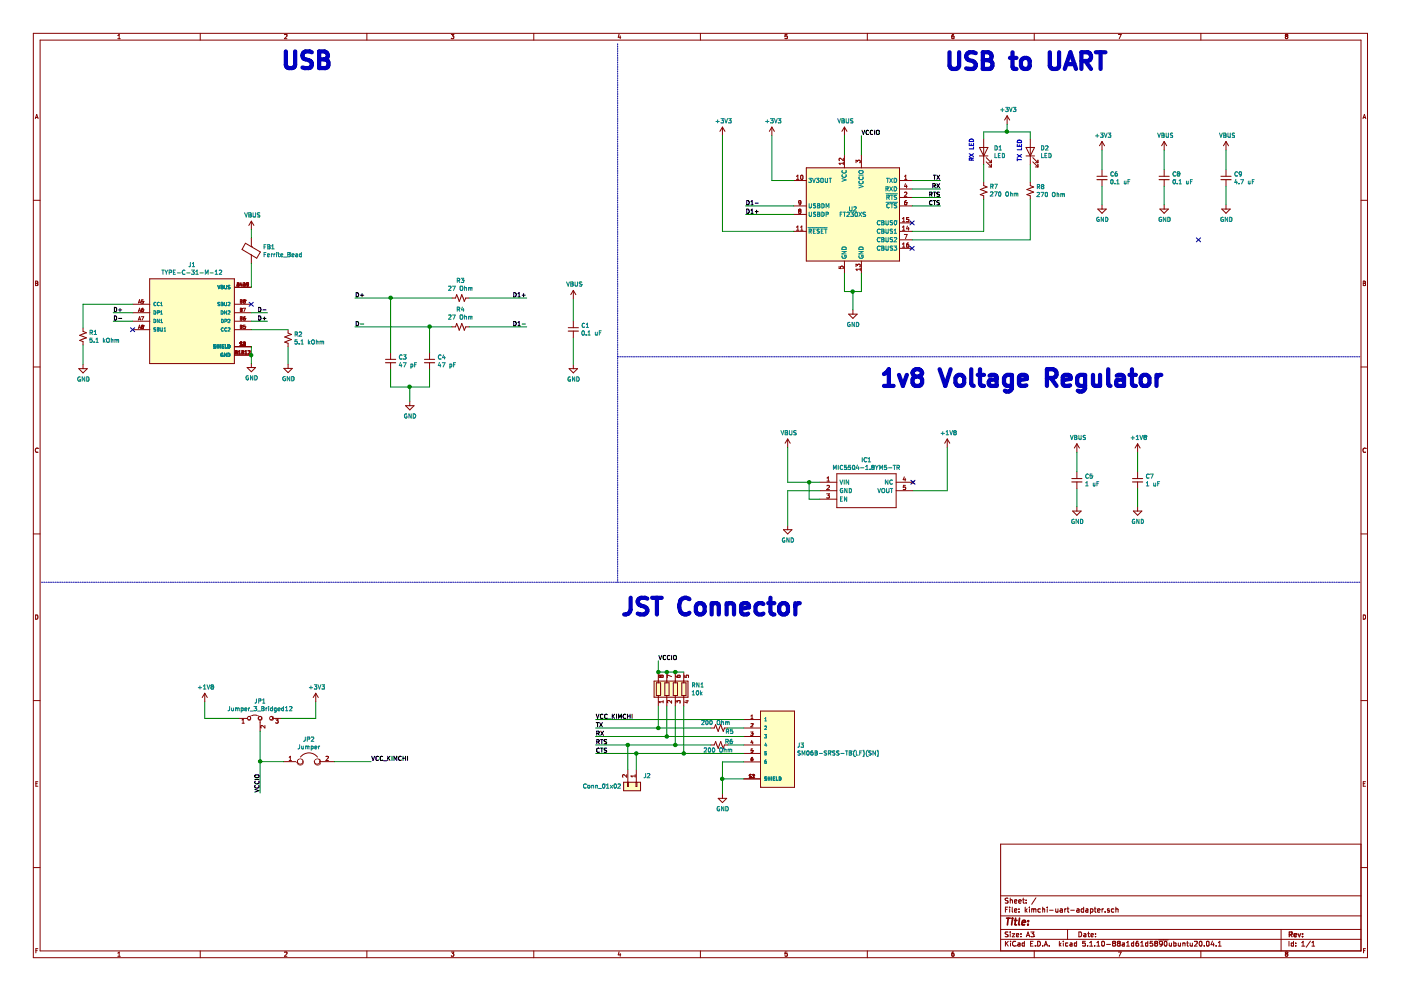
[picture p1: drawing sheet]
EESchema Schematic File Version 4
EELAYER 30 0
EELAYER END
$Descr A3 16535 11693
encoding utf-8
Sheet 1 1
Title ""
Date ""
Rev ""
Comp ""
Comment1 ""
Comment2 ""
Comment3 ""
Comment4 ""
$EndDescr
$Comp
L Interface_USB:FT230XS U2
U 1 1
P 10065 2530
F 0 "U2" H 10065 2595 50  0000 C CNN
F 1 "FT230XS" H 10065 2530 50  0000 C CNN
F 2 "Package_SO:SSOP-16_3.9x4.9mm_P0.635mm" H 11065 1930 50  0001 C CNN
F 3 "https://www.ftdichip.com/Support/Documents/DataSheets/ICs/DS_FT230X.pdf" H 10065 2530 50  0001 C CNN
	1    10065 2530
	1    0    0    -1  
$EndComp
$Comp
L SM06B-SRSS-TB_LF__SN_:SM06B-SRSS-TB(LF)(SN) J3
U 1 1
P 9175 8890
F 0 "J3" H 9405 8986 50  0000 L CNN
F 1 "SM06B-SRSS-TB(LF)(SN)" H 9405 8895 50  0000 L CNN
F 2 "SM06B-SRSS-TB(LF)(SN):JST_SM06B-SRSS-TB(LF)(SN)" H 9175 8890 50  0001 L BNN
F 3 "" H 9175 8890 50  0001 L BNN
F 4 "Manufacturer Recommendation" H 9175 8890 50  0001 L BNN "STANDARD"
F 5 "JST" H 9175 8890 50  0001 L BNN "MANUFACTURER"
	1    9175 8890
	1    0    0    -1  
$EndComp
$Comp
L TYPE-C-31-M-12:TYPE-C-31-M-12 J1
U 1 1
P 2265 3790
F 0 "J1" H 2265 4457 50  0000 C CNN
F 1 "TYPE-C-31-M-12" H 2265 4366 50  0000 C CNN
F 2 "USB-TYPE-C:HRO_TYPE-C-31-M-12" H 2265 3790 50  0001 L BNN
F 3 "" H 2265 3790 50  0001 L BNN
F 4 "3.31mm" H 2265 3790 50  0001 L BNN "MAXIMUM_PACKAGE_HEIGHT"
F 5 "A" H 2265 3790 50  0001 L BNN "PARTREV"
F 6 "HRO Electronics" H 2265 3790 50  0001 L BNN "MANUFACTURER"
F 7 "Manufacturer Recommendations" H 2265 3790 50  0001 L BNN "STANDARD"
	1    2265 3790
	1    0    0    -1  
$EndComp
$Comp
L Device:R_Small_US R1
U 1 1
P 980 3970
F 0 "R1" H 1048 4016 50  0000 L CNN
F 1 "5.1 kOhm" H 1048 3925 50  0000 L CNN
F 2 "Resistor_SMD:R_0603_1608Metric" H 980 3970 50  0001 C CNN
F 3 "~" H 980 3970 50  0001 C CNN
	1    980  3970
	1    0    0    -1  
$EndComp
$Comp
L Device:R_Small_US R2
U 1 1
P 3400 3990
F 0 "R2" H 3468 4036 50  0000 L CNN
F 1 "5.1 kOhm" H 3468 3945 50  0000 L CNN
F 2 "Resistor_SMD:R_0603_1608Metric" H 3400 3990 50  0001 C CNN
F 3 "~" H 3400 3990 50  0001 C CNN
	1    3400 3990
	1    0    0    -1  
$EndComp
Wire Wire Line
	2965 4090 2965 4190
$Comp
L power:GND #PWR06
U 1 1
P 2965 4285
F 0 "#PWR06" H 2965 4035 50  0001 C CNN
F 1 "GND" H 2970 4112 50  0000 C CNN
F 2 "" H 2965 4285 50  0001 C CNN
F 3 "" H 2965 4285 50  0001 C CNN
	1    2965 4285
	1    0    0    -1  
$EndComp
$Comp
L power:VBUS #PWR05
U 1 1
P 2965 2710
F 0 "#PWR05" H 2965 2560 50  0001 C CNN
F 1 "VBUS" H 2980 2883 50  0000 C CNN
F 2 "" H 2965 2710 50  0001 C CNN
F 3 "" H 2965 2710 50  0001 C CNN
	1    2965 2710
	1    0    0    -1  
$EndComp
Wire Wire Line
	980  3590 1565 3590
Wire Wire Line
	980  3870 980  3590
Wire Wire Line
	2965 3890 3400 3890
$Comp
L power:GND #PWR01
U 1 1
P 980 4300
F 0 "#PWR01" H 980 4050 50  0001 C CNN
F 1 "GND" H 985 4127 50  0000 C CNN
F 2 "" H 980 4300 50  0001 C CNN
F 3 "" H 980 4300 50  0001 C CNN
	1    980  4300
	1    0    0    -1  
$EndComp
$Comp
L power:GND #PWR07
U 1 1
P 3400 4295
F 0 "#PWR07" H 3400 4045 50  0001 C CNN
F 1 "GND" H 3405 4122 50  0000 C CNN
F 2 "" H 3400 4295 50  0001 C CNN
F 3 "" H 3400 4295 50  0001 C CNN
	1    3400 4295
	1    0    0    -1  
$EndComp
Wire Wire Line
	980  4070 980  4300
Wire Wire Line
	3400 4090 3400 4295
NoConn ~ 1565 3890
NoConn ~ 2965 3590
Wire Wire Line
	1565 3790 1335 3790
Wire Wire Line
	1565 3690 1335 3690
Wire Wire Line
	2965 3690 3155 3690
Wire Wire Line
	2965 3790 3155 3790
$Comp
L Device:Ferrite_Bead FB1
U 1 1
P 2965 2960
F 0 "FB1" H 3102 3006 50  0000 L CNN
F 1 "Ferrite_Bead" H 3102 2915 50  0000 L CNN
F 2 "Resistor_SMD:R_0603_1608Metric" V 2895 2960 50  0001 C CNN
F 3 "~" H 2965 2960 50  0001 C CNN
	1    2965 2960
	1    0    0    -1  
$EndComp
Wire Wire Line
	2965 2810 2965 2710
Wire Wire Line
	2965 3110 2965 3390
$Comp
L Device:R_Small_US R3
U 1 1
P 5435 3515
F 0 "R3" V 5230 3515 50  0000 C CNN
F 1 "27 Ohm" V 5321 3515 50  0000 C CNN
F 2 "Resistor_SMD:R_0603_1608Metric" H 5435 3515 50  0001 C CNN
F 3 "~" H 5435 3515 50  0001 C CNN
	1    5435 3515
	0    1    1    0   
$EndComp
$Comp
L Device:C_Small C3
U 1 1
P 4610 4260
F 0 "C3" H 4702 4306 50  0000 L CNN
F 1 "47 pF" H 4702 4215 50  0000 L CNN
F 2 "Capacitor_SMD:C_0603_1608Metric" H 4610 4260 50  0001 C CNN
F 3 "~" H 4610 4260 50  0001 C CNN
	1    4610 4260
	1    0    0    -1  
$EndComp
$Comp
L Device:C_Small C4
U 1 1
P 5070 4260
F 0 "C4" H 5162 4306 50  0000 L CNN
F 1 "47 pF" H 5162 4215 50  0000 L CNN
F 2 "Capacitor_SMD:C_0603_1608Metric" H 5070 4260 50  0001 C CNN
F 3 "~" H 5070 4260 50  0001 C CNN
	1    5070 4260
	1    0    0    -1  
$EndComp
$Comp
L Device:R_Small_US R4
U 1 1
P 5435 3855
F 0 "R4" V 5230 3855 50  0000 C CNN
F 1 "27 Ohm" V 5321 3855 50  0000 C CNN
F 2 "Resistor_SMD:R_0603_1608Metric" H 5435 3855 50  0001 C CNN
F 3 "~" H 5435 3855 50  0001 C CNN
	1    5435 3855
	0    1    1    0   
$EndComp
Text Label 1335 3690 0    50   ~ 0
D+
Text Label 1335 3790 0    50   ~ 0
D-
Text Label 3155 3690 2    50   ~ 0
D-
Text Label 3155 3790 2    50   ~ 0
D+
Wire Wire Line
	5335 3515 4610 3515
Text Label 4190 3515 0    50   ~ 0
D+
Text Label 4190 3855 0    50   ~ 0
D-
Wire Wire Line
	4610 4160 4610 3515
Connection ~ 4610 3515
Wire Wire Line
	4610 3515 4190 3515
Wire Wire Line
	5070 4160 5070 3855
Wire Wire Line
	4190 3855 5070 3855
Connection ~ 5070 3855
Wire Wire Line
	5070 3855 5335 3855
Wire Wire Line
	4610 4360 4610 4565
Wire Wire Line
	4610 4565 4835 4565
Wire Wire Line
	5070 4565 5070 4360
$Comp
L power:GND #PWR013
U 1 1
P 4835 4735
F 0 "#PWR013" H 4835 4485 50  0001 C CNN
F 1 "GND" H 4840 4562 50  0000 C CNN
F 2 "" H 4835 4735 50  0001 C CNN
F 3 "" H 4835 4735 50  0001 C CNN
	1    4835 4735
	1    0    0    -1  
$EndComp
Wire Wire Line
	4835 4735 4835 4565
Connection ~ 4835 4565
Wire Wire Line
	4835 4565 5070 4565
Wire Wire Line
	5535 3515 6215 3515
Wire Wire Line
	5535 3855 6215 3855
Text Label 6215 3515 2    50   ~ 0
D1+
Text Label 6215 3855 2    50   ~ 0
D1-
$Comp
L Device:C_Small C1
U 1 1
P 6765 3885
F 0 "C1" H 6857 3931 50  0000 L CNN
F 1 "0.1 uF" H 6857 3840 50  0000 L CNN
F 2 "Capacitor_SMD:C_0603_1608Metric" H 6765 3885 50  0001 C CNN
F 3 "~" H 6765 3885 50  0001 C CNN
	1    6765 3885
	1    0    0    -1  
$EndComp
Wire Wire Line
	6765 3785 6765 3525
Wire Wire Line
	6765 3985 6765 4300
$Comp
L power:VBUS #PWR02
U 1 1
P 6765 3525
F 0 "#PWR02" H 6765 3375 50  0001 C CNN
F 1 "VBUS" H 6780 3698 50  0000 C CNN
F 2 "" H 6765 3525 50  0001 C CNN
F 3 "" H 6765 3525 50  0001 C CNN
	1    6765 3525
	1    0    0    -1  
$EndComp
$Comp
L power:GND #PWR03
U 1 1
P 6765 4300
F 0 "#PWR03" H 6765 4050 50  0001 C CNN
F 1 "GND" H 6770 4127 50  0000 C CNN
F 2 "" H 6765 4300 50  0001 C CNN
F 3 "" H 6765 4300 50  0001 C CNN
	1    6765 4300
	1    0    0    -1  
$EndComp
Wire Wire Line
	2965 4190 2965 4285
Connection ~ 2965 4190
Wire Notes Line
	7290 515  7290 6870
Text Notes 3300 840  0    197  ~ 39
USB 
Wire Notes Line
	490  6870 16050 6870
$Comp
L Device:C_Small C8
U 1 1
P 13740 2100
F 0 "C8" H 13832 2146 50  0000 L CNN
F 1 "0.1 uF" H 13832 2055 50  0000 L CNN
F 2 "Capacitor_SMD:C_0603_1608Metric" H 13740 2100 50  0001 C CNN
F 3 "~" H 13740 2100 50  0001 C CNN
	1    13740 2100
	1    0    0    -1  
$EndComp
Wire Wire Line
	13740 2000 13740 1770
Wire Wire Line
	13740 2200 13740 2415
$Comp
L power:GND #PWR030
U 1 1
P 13740 2415
F 0 "#PWR030" H 13740 2165 50  0001 C CNN
F 1 "GND" H 13745 2242 50  0000 C CNN
F 2 "" H 13740 2415 50  0001 C CNN
F 3 "" H 13740 2415 50  0001 C CNN
	1    13740 2415
	1    0    0    -1  
$EndComp
$Comp
L power:VBUS #PWR029
U 1 1
P 13740 1770
F 0 "#PWR029" H 13740 1620 50  0001 C CNN
F 1 "VBUS" H 13755 1943 50  0000 C CNN
F 2 "" H 13740 1770 50  0001 C CNN
F 3 "" H 13740 1770 50  0001 C CNN
	1    13740 1770
	1    0    0    -1  
$EndComp
$Comp
L Device:C_Small C9
U 1 1
P 14470 2100
F 0 "C9" H 14562 2146 50  0000 L CNN
F 1 "4.7 uF" H 14562 2055 50  0000 L CNN
F 2 "Capacitor_SMD:C_0603_1608Metric" H 14470 2100 50  0001 C CNN
F 3 "~" H 14470 2100 50  0001 C CNN
	1    14470 2100
	1    0    0    -1  
$EndComp
Wire Wire Line
	14470 2000 14470 1770
Wire Wire Line
	14470 2200 14470 2415
$Comp
L power:GND #PWR032
U 1 1
P 14470 2415
F 0 "#PWR032" H 14470 2165 50  0001 C CNN
F 1 "GND" H 14475 2242 50  0000 C CNN
F 2 "" H 14470 2415 50  0001 C CNN
F 3 "" H 14470 2415 50  0001 C CNN
	1    14470 2415
	1    0    0    -1  
$EndComp
$Comp
L power:VBUS #PWR031
U 1 1
P 14470 1770
F 0 "#PWR031" H 14470 1620 50  0001 C CNN
F 1 "VBUS" H 14485 1943 50  0000 C CNN
F 2 "" H 14470 1770 50  0001 C CNN
F 3 "" H 14470 1770 50  0001 C CNN
	1    14470 1770
	1    0    0    -1  
$EndComp
Wire Wire Line
	9965 1830 9965 1600
$Comp
L power:VBUS #PWR019
U 1 1
P 9965 1600
F 0 "#PWR019" H 9965 1450 50  0001 C CNN
F 1 "VBUS" H 9980 1773 50  0000 C CNN
F 2 "" H 9965 1600 50  0001 C CNN
F 3 "" H 9965 1600 50  0001 C CNN
	1    9965 1600
	1    0    0    -1  
$EndComp
Wire Wire Line
	9965 3230 9965 3440
Wire Wire Line
	9965 3440 10065 3440
Wire Wire Line
	10165 3440 10165 3230
Wire Wire Line
	10065 3440 10065 3655
$Comp
L power:GND #PWR020
U 1 1
P 10065 3655
F 0 "#PWR020" H 10065 3405 50  0001 C CNN
F 1 "GND" H 10070 3482 50  0000 C CNN
F 2 "" H 10065 3655 50  0001 C CNN
F 3 "" H 10065 3655 50  0001 C CNN
	1    10065 3655
	1    0    0    -1  
$EndComp
Wire Wire Line
	9365 2530 8800 2530
Wire Wire Line
	9365 2430 8800 2430
Text Label 8800 2530 0    50   ~ 0
D1+
Text Label 8800 2430 0    50   ~ 0
D1-
Wire Wire Line
	9365 2130 9110 2130
Wire Wire Line
	9110 2130 9110 1600
Wire Wire Line
	9365 2730 8525 2730
Wire Wire Line
	8525 2730 8525 1600
$Comp
L power:+3V3 #PWR016
U 1 1
P 9110 1600
F 0 "#PWR016" H 9110 1450 50  0001 C CNN
F 1 "+3V3" H 9125 1773 50  0000 C CNN
F 2 "" H 9110 1600 50  0001 C CNN
F 3 "" H 9110 1600 50  0001 C CNN
	1    9110 1600
	1    0    0    -1  
$EndComp
$Comp
L power:+3V3 #PWR014
U 1 1
P 8525 1600
F 0 "#PWR014" H 8525 1450 50  0001 C CNN
F 1 "+3V3" H 8540 1773 50  0000 C CNN
F 2 "" H 8525 1600 50  0001 C CNN
F 3 "" H 8525 1600 50  0001 C CNN
	1    8525 1600
	1    0    0    -1  
$EndComp
$Comp
L Device:C_Small C6
U 1 1
P 13005 2100
F 0 "C6" H 13097 2146 50  0000 L CNN
F 1 "0.1 uF" H 13097 2055 50  0000 L CNN
F 2 "Capacitor_SMD:C_0603_1608Metric" H 13005 2100 50  0001 C CNN
F 3 "~" H 13005 2100 50  0001 C CNN
	1    13005 2100
	1    0    0    -1  
$EndComp
Wire Wire Line
	13005 2000 13005 1770
Wire Wire Line
	13005 2200 13005 2415
$Comp
L power:GND #PWR026
U 1 1
P 13005 2415
F 0 "#PWR026" H 13005 2165 50  0001 C CNN
F 1 "GND" H 13010 2242 50  0000 C CNN
F 2 "" H 13005 2415 50  0001 C CNN
F 3 "" H 13005 2415 50  0001 C CNN
	1    13005 2415
	1    0    0    -1  
$EndComp
$Comp
L power:+3V3 #PWR025
U 1 1
P 13005 1770
F 0 "#PWR025" H 13005 1620 50  0001 C CNN
F 1 "+3V3" H 13020 1943 50  0000 C CNN
F 2 "" H 13005 1770 50  0001 C CNN
F 3 "" H 13005 1770 50  0001 C CNN
	1    13005 1770
	1    0    0    -1  
$EndComp
Wire Wire Line
	10165 1830 10165 1600
Wire Wire Line
	10765 2130 11100 2130
Wire Wire Line
	10765 2230 11100 2230
Wire Wire Line
	10765 2330 11100 2330
Wire Wire Line
	10765 2430 11100 2430
Text Label 11100 2130 2    50   ~ 0
TX
Text Label 11100 2230 2    50   ~ 0
RX
Text Label 11100 2330 2    50   ~ 0
RTS
Text Label 11100 2430 2    50   ~ 0
CTS
Text Notes 11135 850  0    197  ~ 39
USB to UART
$Comp
L Device:R_Small_US R7
U 1 1
P 11610 2250
F 0 "R7" H 11542 2204 50  0000 R CNN
F 1 "270 Ohm" H 11542 2295 50  0000 R CNN
F 2 "Resistor_SMD:R_0603_1608Metric" H 11610 2250 50  0001 C CNN
F 3 "~" H 11610 2250 50  0001 C CNN
	1    11610 2250
	-1   0    0    1   
$EndComp
$Comp
L Device:R_Small_US R8
U 1 1
P 12160 2250
F 0 "R8" H 12228 2296 50  0000 L CNN
F 1 "270 Ohm" H 12228 2205 50  0000 L CNN
F 2 "Resistor_SMD:R_0603_1608Metric" H 12160 2250 50  0001 C CNN
F 3 "~" H 12160 2250 50  0001 C CNN
	1    12160 2250
	1    0    0    -1  
$EndComp
Wire Wire Line
	11610 2730 10765 2730
Wire Wire Line
	11610 2350 11610 2730
Wire Wire Line
	10765 2830 12160 2830
Wire Wire Line
	12160 2830 12160 2350
Wire Wire Line
	11610 2150 11610 1940
Wire Wire Line
	12160 2150 12160 1940
$Comp
L Device:LED D1
U 1 1
P 11610 1790
F 0 "D1" V 11649 1672 50  0000 R CNN
F 1 "LED" V 11558 1672 50  0000 R CNN
F 2 "LED_SMD:LED_0603_1608Metric" H 11610 1790 50  0001 C CNN
F 3 "~" H 11610 1790 50  0001 C CNN
	1    11610 1790
	0    -1   -1   0   
$EndComp
$Comp
L Device:LED D2
U 1 1
P 12160 1790
F 0 "D2" V 12199 1672 50  0000 R CNN
F 1 "LED" V 12108 1672 50  0000 R CNN
F 2 "LED_SMD:LED_0603_1608Metric" H 12160 1790 50  0001 C CNN
F 3 "~" H 12160 1790 50  0001 C CNN
	1    12160 1790
	0    -1   -1   0   
$EndComp
Wire Wire Line
	11610 1640 11610 1555
Wire Wire Line
	11610 1555 11885 1555
Wire Wire Line
	12160 1555 12160 1640
Wire Wire Line
	11885 1465 11885 1555
Connection ~ 11885 1555
Wire Wire Line
	11885 1555 12160 1555
Connection ~ 10065 3440
Wire Wire Line
	10065 3440 10165 3440
Text Notes 11505 1910 1    50   ~ 10
RX LED
Text Notes 12070 1910 1    50   ~ 10
TX LED
NoConn ~ 10765 2630
Wire Notes Line
	7290 4210 16050 4210
Text Notes 10370 4590 0    197  ~ 39
1v8 Voltage Regulator
$Comp
L MIC5504-1.8YM5-TR:MIC5504-1.8YM5-TR IC1
U 1 1
P 9675 5690
F 0 "IC1" H 10225 5955 50  0000 C CNN
F 1 "MIC5504-1.8YM5-TR" H 10225 5864 50  0000 C CNN
F 2 "MIC5504-1.8YM5-TR:SOT95P280X130-5N" H 10625 5790 50  0001 L CNN
F 3 "http://www.microchip.com/mymicrochip/filehandler.aspx?ddocname=en580292" H 10625 5690 50  0001 L CNN
F 4 "Linear Voltage Regulator IC Positive Fixed Output 1.8V 300mA SOT-23-5" H 10625 5590 50  0001 L CNN "Description"
F 5 "1.3" H 10625 5490 50  0001 L CNN "Height"
F 6 "Microchip" H 10625 5390 50  0001 L CNN "Manufacturer_Name"
F 7 "MIC5504-1.8YM5-TR" H 10625 5290 50  0001 L CNN "Manufacturer_Part_Number"
F 8 "998-MIC5504-1.8YM5TR" H 10625 5190 50  0001 L CNN "Mouser Part Number"
F 9 "https://www.mouser.co.uk/ProductDetail/Microchip-Technology-Micrel/MIC5504-18YM5-TR?qs=U6T8BxXiZAWcKt0MaB%252BQvA%3D%3D" H 10625 5090 50  0001 L CNN "Mouser Price/Stock"
F 10 "MIC5504-1.8YM5-TR" H 10625 4990 50  0001 L CNN "Arrow Part Number"
F 11 "https://www.arrow.com/en/products/mic5504-1.8ym5-tr/microchip-technology" H 10625 4890 50  0001 L CNN "Arrow Price/Stock"
	1    9675 5690
	1    0    0    -1  
$EndComp
$Comp
L power:+1V8 #PWR021
U 1 1
P 11180 5280
F 0 "#PWR021" H 11180 5130 50  0001 C CNN
F 1 "+1V8" H 11195 5453 50  0000 C CNN
F 2 "" H 11180 5280 50  0001 C CNN
F 3 "" H 11180 5280 50  0001 C CNN
	1    11180 5280
	1    0    0    -1  
$EndComp
$Comp
L power:GND #PWR018
U 1 1
P 9295 6200
F 0 "#PWR018" H 9295 5950 50  0001 C CNN
F 1 "GND" H 9300 6027 50  0000 C CNN
F 2 "" H 9295 6200 50  0001 C CNN
F 3 "" H 9295 6200 50  0001 C CNN
	1    9295 6200
	1    0    0    -1  
$EndComp
Wire Wire Line
	9675 5790 9295 5790
Wire Wire Line
	9295 5790 9295 6200
Wire Wire Line
	9675 5690 9550 5690
Wire Wire Line
	9295 5690 9295 5280
Wire Wire Line
	10775 5790 11180 5790
Wire Wire Line
	11180 5790 11180 5280
$Comp
L power:VBUS #PWR017
U 1 1
P 9295 5280
F 0 "#PWR017" H 9295 5130 50  0001 C CNN
F 1 "VBUS" H 9310 5453 50  0000 C CNN
F 2 "" H 9295 5280 50  0001 C CNN
F 3 "" H 9295 5280 50  0001 C CNN
	1    9295 5280
	1    0    0    -1  
$EndComp
NoConn ~ 10775 5690
NoConn ~ 14145 2830
$Comp
L Device:C_Small C5
U 1 1
P 12710 5665
F 0 "C5" H 12802 5711 50  0000 L CNN
F 1 "1 uF" H 12802 5620 50  0000 L CNN
F 2 "Capacitor_SMD:C_0603_1608Metric" H 12710 5665 50  0001 C CNN
F 3 "~" H 12710 5665 50  0001 C CNN
	1    12710 5665
	1    0    0    -1  
$EndComp
Wire Wire Line
	12710 5565 12710 5335
Wire Wire Line
	12710 5765 12710 5980
$Comp
L power:GND #PWR024
U 1 1
P 12710 5980
F 0 "#PWR024" H 12710 5730 50  0001 C CNN
F 1 "GND" H 12715 5807 50  0000 C CNN
F 2 "" H 12710 5980 50  0001 C CNN
F 3 "" H 12710 5980 50  0001 C CNN
	1    12710 5980
	1    0    0    -1  
$EndComp
$Comp
L power:VBUS #PWR023
U 1 1
P 12710 5335
F 0 "#PWR023" H 12710 5185 50  0001 C CNN
F 1 "VBUS" H 12725 5508 50  0000 C CNN
F 2 "" H 12710 5335 50  0001 C CNN
F 3 "" H 12710 5335 50  0001 C CNN
	1    12710 5335
	1    0    0    -1  
$EndComp
$Comp
L Device:C_Small C7
U 1 1
P 13425 5665
F 0 "C7" H 13517 5711 50  0000 L CNN
F 1 "1 uF" H 13517 5620 50  0000 L CNN
F 2 "Capacitor_SMD:C_0603_1608Metric" H 13425 5665 50  0001 C CNN
F 3 "~" H 13425 5665 50  0001 C CNN
	1    13425 5665
	1    0    0    -1  
$EndComp
Wire Wire Line
	13425 5565 13425 5335
Wire Wire Line
	13425 5765 13425 5980
$Comp
L power:GND #PWR028
U 1 1
P 13425 5980
F 0 "#PWR028" H 13425 5730 50  0001 C CNN
F 1 "GND" H 13430 5807 50  0000 C CNN
F 2 "" H 13425 5980 50  0001 C CNN
F 3 "" H 13425 5980 50  0001 C CNN
	1    13425 5980
	1    0    0    -1  
$EndComp
$Comp
L power:+1V8 #PWR027
U 1 1
P 13425 5335
F 0 "#PWR027" H 13425 5185 50  0001 C CNN
F 1 "+1V8" H 13440 5508 50  0000 C CNN
F 2 "" H 13425 5335 50  0001 C CNN
F 3 "" H 13425 5335 50  0001 C CNN
	1    13425 5335
	1    0    0    -1  
$EndComp
Wire Wire Line
	9675 5890 9550 5890
Text Notes 7315 7285 0    197  ~ 39
JST Connector
Wire Wire Line
	8775 8990 8525 8990
Wire Wire Line
	8525 8990 8525 9190
Wire Wire Line
	8525 9190 8775 9190
Wire Wire Line
	8525 9190 8525 9370
Connection ~ 8525 9190
Wire Wire Line
	8775 8890 8070 8890
Text Label 7030 8590 0    50   ~ 0
TX
Text Label 7030 8690 0    50   ~ 0
RX
Text Label 7030 8790 0    50   ~ 0
RTS
Text Label 7030 8890 0    50   ~ 0
CTS
NoConn ~ 10765 2930
Wire Wire Line
	9550 5890 9550 5690
Connection ~ 9550 5690
Wire Wire Line
	9550 5690 9295 5690
$Comp
L Connector_Generic:Conn_01x02 J2
U 1 1
P 7510 9280
F 0 "J2" V 7382 9360 50  0000 L CNN
F 1 "Conn_01x02" V 7505 8645 50  0000 L CNN
F 2 "Connector_PinHeader_1.27mm:PinHeader_1x02_P1.27mm_Vertical" H 7510 9280 50  0001 C CNN
F 3 "~" H 7510 9280 50  0001 C CNN
	1    7510 9280
	0    1    1    0   
$EndComp
Wire Wire Line
	7410 9080 7410 8790
Wire Wire Line
	7410 8790 7030 8790
Wire Wire Line
	7510 9080 7510 8890
Connection ~ 7510 8890
Wire Wire Line
	7510 8890 7030 8890
$Comp
L Device:R_Small_US R5
U 1 1
P 8490 8590
F 0 "R5" V 8530 8710 50  0000 C CNN
F 1 "200 Ohm" V 8425 8545 50  0000 C CNN
F 2 "Resistor_SMD:R_0603_1608Metric" H 8490 8590 50  0001 C CNN
F 3 "~" H 8490 8590 50  0001 C CNN
	1    8490 8590
	0    1    1    0   
$EndComp
$Comp
L Device:R_Small_US R6
U 1 1
P 8490 8790
F 0 "R6" V 8450 8905 50  0000 C CNN
F 1 "200 Ohm" V 8550 8775 50  0000 C CNN
F 2 "Resistor_SMD:R_0603_1608Metric" H 8490 8790 50  0001 C CNN
F 3 "~" H 8490 8790 50  0001 C CNN
	1    8490 8790
	0    1    1    0   
$EndComp
$Comp
L Device:Jumper JP2
U 1 1
P 3645 8985
F 0 "JP2" H 3645 9249 50  0000 C CNN
F 1 "Jumper" H 3645 9158 50  0000 C CNN
F 2 "Jumper:SolderJumper-2_P1.3mm_Open_RoundedPad1.0x1.5mm" H 3645 8985 50  0001 C CNN
F 3 "~" H 3645 8985 50  0001 C CNN
	1    3645 8985
	1    0    0    -1  
$EndComp
Wire Wire Line
	2820 8475 2415 8475
Wire Wire Line
	2415 8475 2415 8280
Wire Wire Line
	3725 8475 3725 8280
Wire Wire Line
	3320 8475 3725 8475
$Comp
L power:+1V8 #PWR04
U 1 1
P 2415 8280
F 0 "#PWR04" H 2415 8130 50  0001 C CNN
F 1 "+1V8" H 2430 8453 50  0000 C CNN
F 2 "" H 2415 8280 50  0001 C CNN
F 3 "" H 2415 8280 50  0001 C CNN
	1    2415 8280
	1    0    0    -1  
$EndComp
$Comp
L power:+3V3 #PWR010
U 1 1
P 3725 8280
F 0 "#PWR010" H 3725 8130 50  0001 C CNN
F 1 "+3V3" H 3740 8453 50  0000 C CNN
F 2 "" H 3725 8280 50  0001 C CNN
F 3 "" H 3725 8280 50  0001 C CNN
	1    3725 8280
	1    0    0    -1  
$EndComp
$Comp
L Jumper:Jumper_3_Bridged12 JP1
U 1 1
P 3070 8475
F 0 "JP1" H 3070 8679 50  0000 C CNN
F 1 "Jumper_3_Bridged12" H 3070 8588 50  0000 C CNN
F 2 "Jumper:SolderJumper-3_P1.3mm_Open_RoundedPad1.0x1.5mm_NumberLabels" H 3070 8475 50  0001 C CNN
F 3 "~" H 3070 8475 50  0001 C CNN
	1    3070 8475
	1    0    0    -1  
$EndComp
Wire Wire Line
	3070 8625 3070 8985
Wire Wire Line
	3345 8985 3070 8985
Connection ~ 3070 8985
Wire Wire Line
	3070 8985 3070 9355
Text Label 10165 1600 0    50   ~ 0
VCCIO
Text Label 3070 9355 1    50   ~ 0
VCCIO
Wire Wire Line
	3945 8985 4380 8985
Text Label 4380 8985 0    50   ~ 0
VCC_KIMCHI
Text Label 7030 8490 0    50   ~ 0
VCC_KIMCHI
Wire Wire Line
	8775 8590 8590 8590
Wire Wire Line
	8775 8790 8590 8790
Wire Wire Line
	8390 8790 7970 8790
Connection ~ 7410 8790
Text Label 7770 7795 0    50   ~ 0
VCCIO
Wire Wire Line
	7030 8490 8775 8490
Wire Wire Line
	7030 8590 7770 8590
Wire Wire Line
	7030 8690 7870 8690
Wire Wire Line
	7770 8330 7770 8590
Connection ~ 7770 8590
Wire Wire Line
	7770 8590 8390 8590
Wire Wire Line
	7870 8330 7870 8690
Connection ~ 7870 8690
Wire Wire Line
	7870 8690 8775 8690
Wire Wire Line
	7970 8330 7970 8790
Connection ~ 7970 8790
Wire Wire Line
	7970 8790 7410 8790
Wire Wire Line
	8070 8330 8070 8890
Connection ~ 8070 8890
Wire Wire Line
	8070 8890 7510 8890
$Comp
L power:GND #PWR015
U 1 1
P 8525 9370
F 0 "#PWR015" H 8525 9120 50  0001 C CNN
F 1 "GND" H 8530 9197 50  0000 C CNN
F 2 "" H 8525 9370 50  0001 C CNN
F 3 "" H 8525 9370 50  0001 C CNN
	1    8525 9370
	1    0    0    -1  
$EndComp
$Comp
L power:+3V3 #PWR0101
U 1 1
P 11885 1465
F 0 "#PWR0101" H 11885 1315 50  0001 C CNN
F 1 "+3V3" H 11900 1638 50  0000 C CNN
F 2 "" H 11885 1465 50  0001 C CNN
F 3 "" H 11885 1465 50  0001 C CNN
	1    11885 1465
	1    0    0    -1  
$EndComp
Wire Wire Line
	7870 7930 7770 7930
Connection ~ 7870 7930
Wire Wire Line
	7970 7930 7870 7930
Wire Wire Line
	8070 7930 7970 7930
Connection ~ 7970 7930
$Comp
L Device:R_Pack04 RN1
U 1 1
P 7970 8130
F 0 "RN1" H 8158 8176 50  0000 L CNN
F 1 "10k" H 8158 8085 50  0000 L CNN
F 2 "Resistor_SMD:R_Array_Convex_4x0603" V 8245 8130 50  0001 C CNN
F 3 "~" H 7970 8130 50  0001 C CNN
	1    7970 8130
	1    0    0    -1  
$EndComp
Wire Wire Line
	7770 7795 7770 7930
Connection ~ 7770 7930
$EndSCHEMATC
